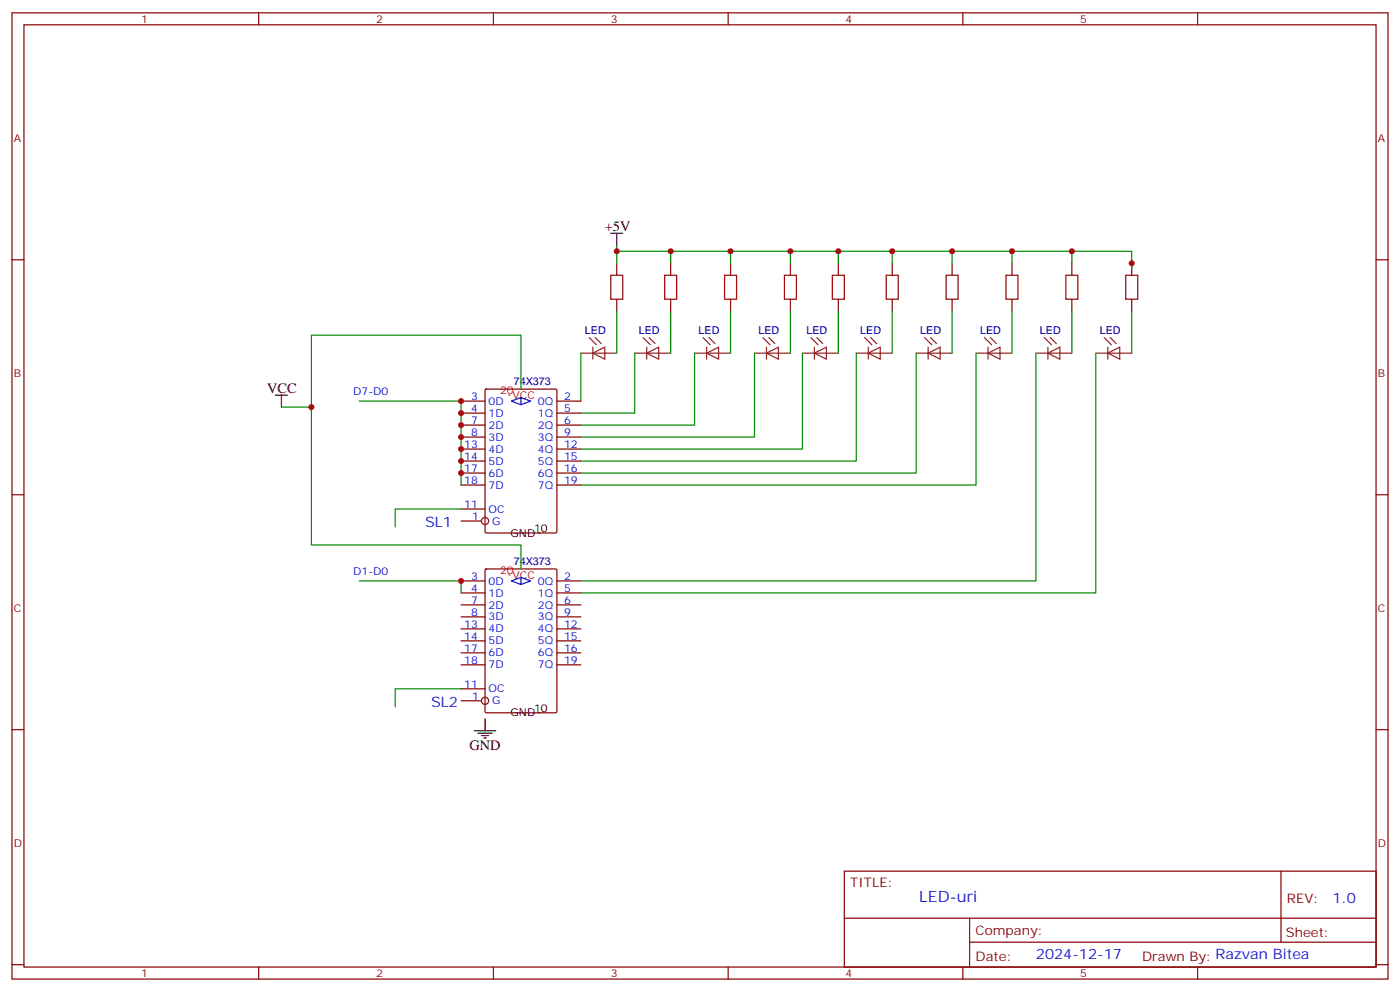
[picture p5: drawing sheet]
<svg xmlns="http://www.w3.org/2000/svg" width="412mm" height="292mm" viewBox="0 0 412 292" stroke-linecap="round" stroke-linejoin="round" font-family="sans-serif">
<g fill="none" stroke="#870000" stroke-width=".35">
<path d="M3.5 3.8h405.4v284.3h-405.4zM7.1 7.3h398.2v277.3h-398.2zM76.2 3.8v3.5M145.3 3.8v3.5M214.5 3.8v3.5M283.6 3.8v3.5M352.8 3.8v3.5M3.5 76.4h3.6M405.3 76.4h3.6M135.8 118h7.1M142.9 114.7l.3-.2h20.5l.3 .2v41.8l-.1 .3h-20.7l-.3-.1zM164 118h7.1"/>
<path d="M135.8 125.1h7.1M135.8 121.6h7.1M135.8 128.6h7.1M135.8 135.7h7.1M135.8 132.2h7.1M164 121.6h7.1M164 128.6h7.1M164 135.7h7.1M164 132.2h7.1M3.5 145.6h3.6M135.8 142.7h7.1M164 142.7h7.1"/>
<path d="M405.3 145.6h3.6M3.5 214.7h3.6M405.3 214.7h3.6M248.7 256.4h156.6v28.2h-156.6zM377.3 256.4v20.9M248.7 270.2h156.5M285.6 277.3h119.6M285.6 270.2v14.1M3.5 283.9h3.6M76.2 284.6v3.5M145.3 284.6v3.5M214.5 284.6v3.5"/>
<path d="M283.6 284.6v3.5M352.8 284.6v3.5M405.3 283.9h3.6"/>
</g>
<path d="M105.8 118h30v24.7M171.1 103.9v14.1M135.8 149.8h-19.4v5.3" fill="none" stroke="#008700" stroke-width=".35"/>
<path d="M139.7 215.1h6.3M140.8 215.8h4.2M141.8 216.5h2.1M142.5 217.2h.7M142.9 211.5v3.6" fill="none" stroke="#000" stroke-width=".35"/>
<circle cx="158.7" cy="156.8" r=".18" fill="#000"/>
<circle cx="149.9" cy="116.3" r=".18" fill="#f00"/>
<g fill="none" stroke="#870000" stroke-width=".35">
<path d="M181.7 77.5v3.5M197.6 77.5v3.5M215.2 77.5v3.5M232.8 77.5v3.5M246.9 77.5v3.5M262.8 77.5v3.5M280.5 77.5v3.5M298.1 77.5v3.5M181.7 88.1v3.5M197.6 88.1v3.5M215.2 88.1v3.5M232.8 88.1v3.5"/>
<path d="M246.9 88.1v3.5M262.8 88.1v3.5M280.5 88.1v3.5M298.1 88.1v3.5M135.8 139.2h7.1M164 139.2h7.1M164 125.1h7.1M135.8 153.3h6M135.8 149.8h7.1M135.8 178h7.1M135.8 174.5h7.1M135.8 171h7.1"/>
<path d="M142.9 167.6l.3-.2h20.5l.3 .2v41.8l-.1 .3-20.7 .1-.3-.2zM164 174.5h7.1M164 171h7.1M135.8 181.5h7.1M135.8 188.6h7.1M135.8 185.1h7.1M135.8 195.7h7.1M164 181.5h7.1M164 188.6h7.1M164 185.1h7.1M164 195.7h7.1"/>
<circle cx="142.9" cy="153.3" r="1.06"/>
</g>
<path d="M153.5 117l2.8 1-2.8 1.1-2.9-1.1 2.9-1v2.1" fill="none" stroke="#00f" stroke-width=".35"/>
<g fill="none" stroke="#8c2424" stroke-width=".35">
<path d="M173.6 99.3l2.1 2.2M175.3 99.3l1.8 1.8M189.4 99.3l2.2 2.2M191.2 99.3l1.8 1.8M207.1 99.3l2.1 2.2M208.8 99.3l1.8 1.8M224.7 99.3l2.1 2.2M226.5 99.3l1.7 1.8M238.8 99.3l2.1 2.2M240.6 99.3l1.8 1.8M254.7 99.3l2.1 2.2M256.5 99.3l1.7 1.8"/>
<path d="M272.3 99.3l2.2 2.2M274.1 99.3l1.8 1.8M290 99.3l2.1 2.2M291.7 99.3l1.8 1.8M171.1 103.9h10.6M174.6 103.9l3.6-1.7v3.5zM174.6 102.2v3.5M187 103.9h10.6M190.5 103.9l3.5-1.7v3.5zM190.5 102.2v3.5M204.6 103.9h10.6M208.1 103.9l3.6-1.7v3.5z"/>
<path d="M208.1 102.2v3.5M222.2 103.9h10.6M225.8 103.9l3.5-1.7v3.5zM225.8 102.2v3.5M236.4 103.9h10.5M239.9 103.9l3.5-1.7v3.5zM239.9 102.2v3.5M252.2 103.9h10.6M255.8 103.9l3.5-1.7v3.5zM255.8 102.2v3.5M269.9 103.9h10.6M273.4 103.9l3.5-1.7v3.5z"/>
<path d="M273.4 102.2v3.5M287.5 103.9h10.6M291 103.9l3.6-1.7v3.5zM291 102.2v3.5"/>
</g>
<g fill="none" stroke="#008700" stroke-width=".35">
<path d="M181.7 73.9h116.4v3.6M197.6 73.9v3.6M215.2 73.9v3.6M232.8 73.9v3.6M246.9 73.9v3.6M262.8 73.9v3.6M280.5 73.9v3.6M181.7 91.6v12.3M197.6 91.6v12.3M215.2 91.6v12.3M232.8 91.6v12.3M246.9 91.6v12.3"/>
<path d="M262.8 91.6v12.3M280.5 91.6v12.3M298.1 91.6v12.3M187 103.9v17.7h-15.9M204.6 103.9v21.2h-33.5M222.2 103.9v24.7h-51.1M236.4 103.9v28.3h-65.3M252.2 103.9v31.8h-81.1M269.9 103.9v35.3h-98.8M287.5 103.9v38.8h-116.4"/>
</g>
<path d="M81.1 116.3h3.6M82.9 116.3v3.5" fill="none" stroke="#000" stroke-width=".35"/>
<path d="M179.9 81h3.5v7.1h-3.5zM195.8 81h3.5v7.1h-3.5zM213.4 81h3.6v7.1h-3.6zM231.1 81h3.5v7.1h-3.5zM245.2 81h3.5v7.1h-3.5zM261.1 81h3.5v7.1h-3.5zM278.7 81h3.5v7.1h-3.5zM296.3 81h3.6v7.1h-3.6z" fill="none" stroke="#a10000" stroke-width=".35"/>
<circle cx="158.7" cy="209.8" r=".18" fill="#000"/>
<circle cx="149.9" cy="169.2" r=".18" fill="#f00"/>
<g fill="none" stroke="#870000" stroke-width=".35">
<path d="M315.7 77.5v3.5M333.4 77.5v3.5M315.7 88.1v3.5M333.4 88.1v3.5M164 178h7.1M135.8 192.1h7.1M164 192.1h7.1M135.8 206.2h6M135.8 202.7h7.1"/>
<circle cx="142.9" cy="206.2" r="1.06"/>
</g>
<path d="M153.5 169.9l2.8 1.1-2.8 1-2.9-1 2.9-1.1v2.1" fill="none" stroke="#00f" stroke-width=".35"/>
<path d="M181.7 72.2v5.3M298.1 73.9h35.3v5.3M315.7 73.9v3.6M315.7 91.6v12.3M333.4 91.6v12.3M82.9 119.8h8.8v40.6h61.8v7M153.5 114.5v-15.9h-61.8v21.2M305.2 103.9v67.1h-134.1M322.8 103.9v70.6h-151.7M105.8 171h30v3.5M135.8 202.7h-19.4v5.3" fill="none" stroke="#008700" stroke-width=".35"/>
<path d="M314 81h3.5v7.1h-3.5zM331.6 81h3.5v7.1h-3.5z" fill="none" stroke="#a10000" stroke-width=".35"/>
<path d="M307.6 99.3l2.1 2.2M309.4 99.3l1.7 1.8M325.3 99.3l2.1 2.2M327 99.3l1.8 1.8M305.2 103.9h10.5M308.7 103.9l3.5-1.7v3.5zM308.7 102.2v3.5M322.8 103.9h10.6M326.3 103.9l3.5-1.7v3.5zM326.3 102.2v3.5" fill="none" stroke="#8c2424" stroke-width=".35"/>
<path d="M179.9 68.7h3.5M181.7 68.7v3.5" fill="none" stroke="#000" stroke-width=".35"/>
<g fill="#c00">
<circle cx="135.8" cy="118" r=".88"/>
<circle cx="197.6" cy="73.9" r=".88"/>
<circle cx="215.2" cy="73.9" r=".88"/>
<circle cx="232.8" cy="73.9" r=".88"/>
<circle cx="246.9" cy="73.9" r=".88"/>
<circle cx="262.8" cy="73.9" r=".88"/>
<circle cx="280.5" cy="73.9" r=".88"/>
<circle cx="298.1" cy="73.9" r=".88"/>
<circle cx="315.7" cy="73.9" r=".88"/>
<circle cx="135.8" cy="171" r=".88"/>
<circle cx="135.8" cy="121.6" r=".88"/>
<circle cx="135.8" cy="125.1" r=".88"/>
<circle cx="135.8" cy="128.6" r=".88"/>
<circle cx="135.8" cy="135.7" r=".88"/>
<circle cx="135.8" cy="132.2" r=".88"/>
<circle cx="135.8" cy="139.2" r=".88"/>
<circle cx="333.4" cy="77.5" r=".88"/>
<circle cx="91.7" cy="119.8" r=".88"/>
<circle cx="181.7" cy="73.9" r=".88"/>
</g>
<text font-size="4.6" fill="#00f" x="270.8" y="265.4">LED-uri</text>
<g font-size="4.2">
<text x="178.2" y="67.9">+5V</text>
<text x="78.7" y="115.6">VCC</text>
<text x="138.3" y="220.7">GND</text>
</g>
<g font-size="4.2" fill="#00f">
<text x="125.2" y="155.1">SL1</text>
<text x="127" y="208">SL2</text>
<text x="392.5" y="265.6">1.0</text>
<text x="305.2" y="282.1">2024-12-17</text>
</g>
<g font-size="3.9" fill="#800">
<text x="250.5" y="260.9">TITLE:</text>
<text x="379.1" y="265.6">REV:</text>
<text x="287.4" y="275.1">Company:</text>
<text x="378.7" y="275.8">Sheet:</text>
<text x="287.4" y="282.8">Date:</text>
<text x="336.4" y="282.9">Drawn By: Razvan Bitea</text>
</g>
<g font-size="3.2" fill="#800">
<text x="41.6" y="6.8">1</text>
<text x="110.8" y="6.8">2</text>
<text x="179.9" y="6.8">3</text>
<text x="249.1" y="6.8">4</text>
<text x="318.2" y="6.8">5</text>
<text x="4.1" y="41.9">A</text>
<text x="405.9" y="41.9">A</text>
<text x="4.1" y="111">B</text>
<text x="405.9" y="111">B</text>
<text x="4.1" y="180.2">C</text>
<text x="405.9" y="180.2">C</text>
<text x="4.1" y="249.3">D</text>
<text x="405.9" y="249.3">D</text>
<text x="41.6" y="287.6">1</text>
<text x="110.8" y="287.6">2</text>
<text x="179.9" y="287.6">3</text>
<text x="249.1" y="287.6">4</text>
<text x="318.2" y="287.6">5</text>
</g>
<g font-size="3.2" fill="#000080">
<text x="172.3" y="98.3">LED</text>
<text x="188.1" y="98.3">LED</text>
<text x="205.8" y="98.3">LED</text>
<text x="223.4" y="98.3">LED</text>
<text x="237.5" y="98.3">LED</text>
<text x="253.4" y="98.3">LED</text>
<text x="271" y="98.3">LED</text>
<text x="288.7" y="98.3">LED</text>
<text x="306.3" y="98.3">LED</text>
<text x="324" y="98.3">LED</text>
<text x="151.4" y="113.3">74X373</text>
<text x="151.4" y="166.2">74X373</text>
</g>
<g font-size="3.2" fill="#00f">
<text x="104.1" y="116.3">D7-D0</text>
<text x="138.7" y="117.7">3</text>
<text x="143.9" y="119.1">0D</text>
<text x="158.5" y="119.1">0Q</text>
<text x="166.2" y="117.7">2</text>
<text x="138.7" y="124.7">7</text>
<text x="138.7" y="121.2">4</text>
<text x="143.9" y="122.6">1D</text>
<text x="158.5" y="122.6">1Q</text>
<text x="166.2" y="121.2">5</text>
<text x="166.2" y="124.7">6</text>
<text x="136.7" y="131.8">13</text>
<text x="138.7" y="128.3">8</text>
<text x="143.9" y="126.2">2D</text>
<text x="143.9" y="129.7">3D</text>
<text x="158.5" y="129.7">3Q</text>
<text x="158.5" y="126.2">2Q</text>
<text x="166.2" y="128.3">9</text>
<text x="166.2" y="131.8">12</text>
<text x="136.7" y="135.3">14</text>
<text x="143.9" y="136.7">5D</text>
<text x="143.9" y="133.2">4D</text>
<text x="158.5" y="136.7">5Q</text>
<text x="158.5" y="133.2">4Q</text>
<text x="166.2" y="135.3">15</text>
<text x="136.7" y="142.4">18</text>
<text x="136.7" y="138.9">17</text>
<text x="143.9" y="143.8">7D</text>
<text x="143.9" y="140.3">6D</text>
<text x="158.5" y="143.8">7Q</text>
<text x="158.5" y="140.3">6Q</text>
<text x="166.2" y="142.4">19</text>
<text x="166.2" y="138.9">16</text>
<text x="136.7" y="149.4">11</text>
<text x="139.1" y="153">1</text>
<text x="143.9" y="150.8">OC</text>
<text x="145" y="154.4">G</text>
<text x="104.1" y="169.2">D1-D0</text>
<text x="138.7" y="170.6">3</text>
<text x="143.9" y="172">0D</text>
<text x="158.5" y="172">0Q</text>
<text x="166.2" y="170.6">2</text>
<text x="138.7" y="177.7">7</text>
<text x="138.7" y="174.1">4</text>
<text x="143.9" y="179.1">2D</text>
<text x="143.9" y="175.5">1D</text>
<text x="158.5" y="175.5">1Q</text>
<text x="158.5" y="179.1">2Q</text>
<text x="166.2" y="174.1">5</text>
<text x="166.2" y="177.7">6</text>
<text x="136.7" y="184.7">13</text>
<text x="138.7" y="181.2">8</text>
<text x="143.9" y="182.6">3D</text>
<text x="158.5" y="182.6">3Q</text>
<text x="166.2" y="181.2">9</text>
<text x="166.2" y="184.7">12</text>
<text x="136.7" y="188.2">14</text>
<text x="136.7" y="191.8">17</text>
<text x="143.9" y="189.7">5D</text>
<text x="143.9" y="186.1">4D</text>
<text x="158.5" y="189.7">5Q</text>
<text x="158.5" y="186.1">4Q</text>
<text x="166.2" y="188.2">15</text>
<text x="166.2" y="191.8">16</text>
<text x="136.7" y="195.3">18</text>
<text x="143.9" y="196.7">7D</text>
<text x="143.9" y="193.2">6D</text>
<text x="158.5" y="196.7">7Q</text>
<text x="158.5" y="193.2">6Q</text>
<text x="166.2" y="195.3">19</text>
<text x="136.7" y="202.4">11</text>
<text x="143.9" y="203.8">OC</text>
<text x="139.1" y="205.9">1</text>
<text x="145" y="207.3">G</text>
</g>
<g font-size="3.2" fill="#f00">
<text x="147.3" y="115.9">20</text>
<text x="151" y="117.3">VCC</text>
<text x="147.3" y="168.8">20</text>
<text x="151" y="170.3">VCC</text>
</g>
<g font-size="3.2">
<text x="150.4" y="157.9">GND</text>
<text x="157.3" y="156.5">10</text>
<text x="157.3" y="209.4">10</text>
<text x="150.4" y="210.8">GND</text>
</g>
</svg>
